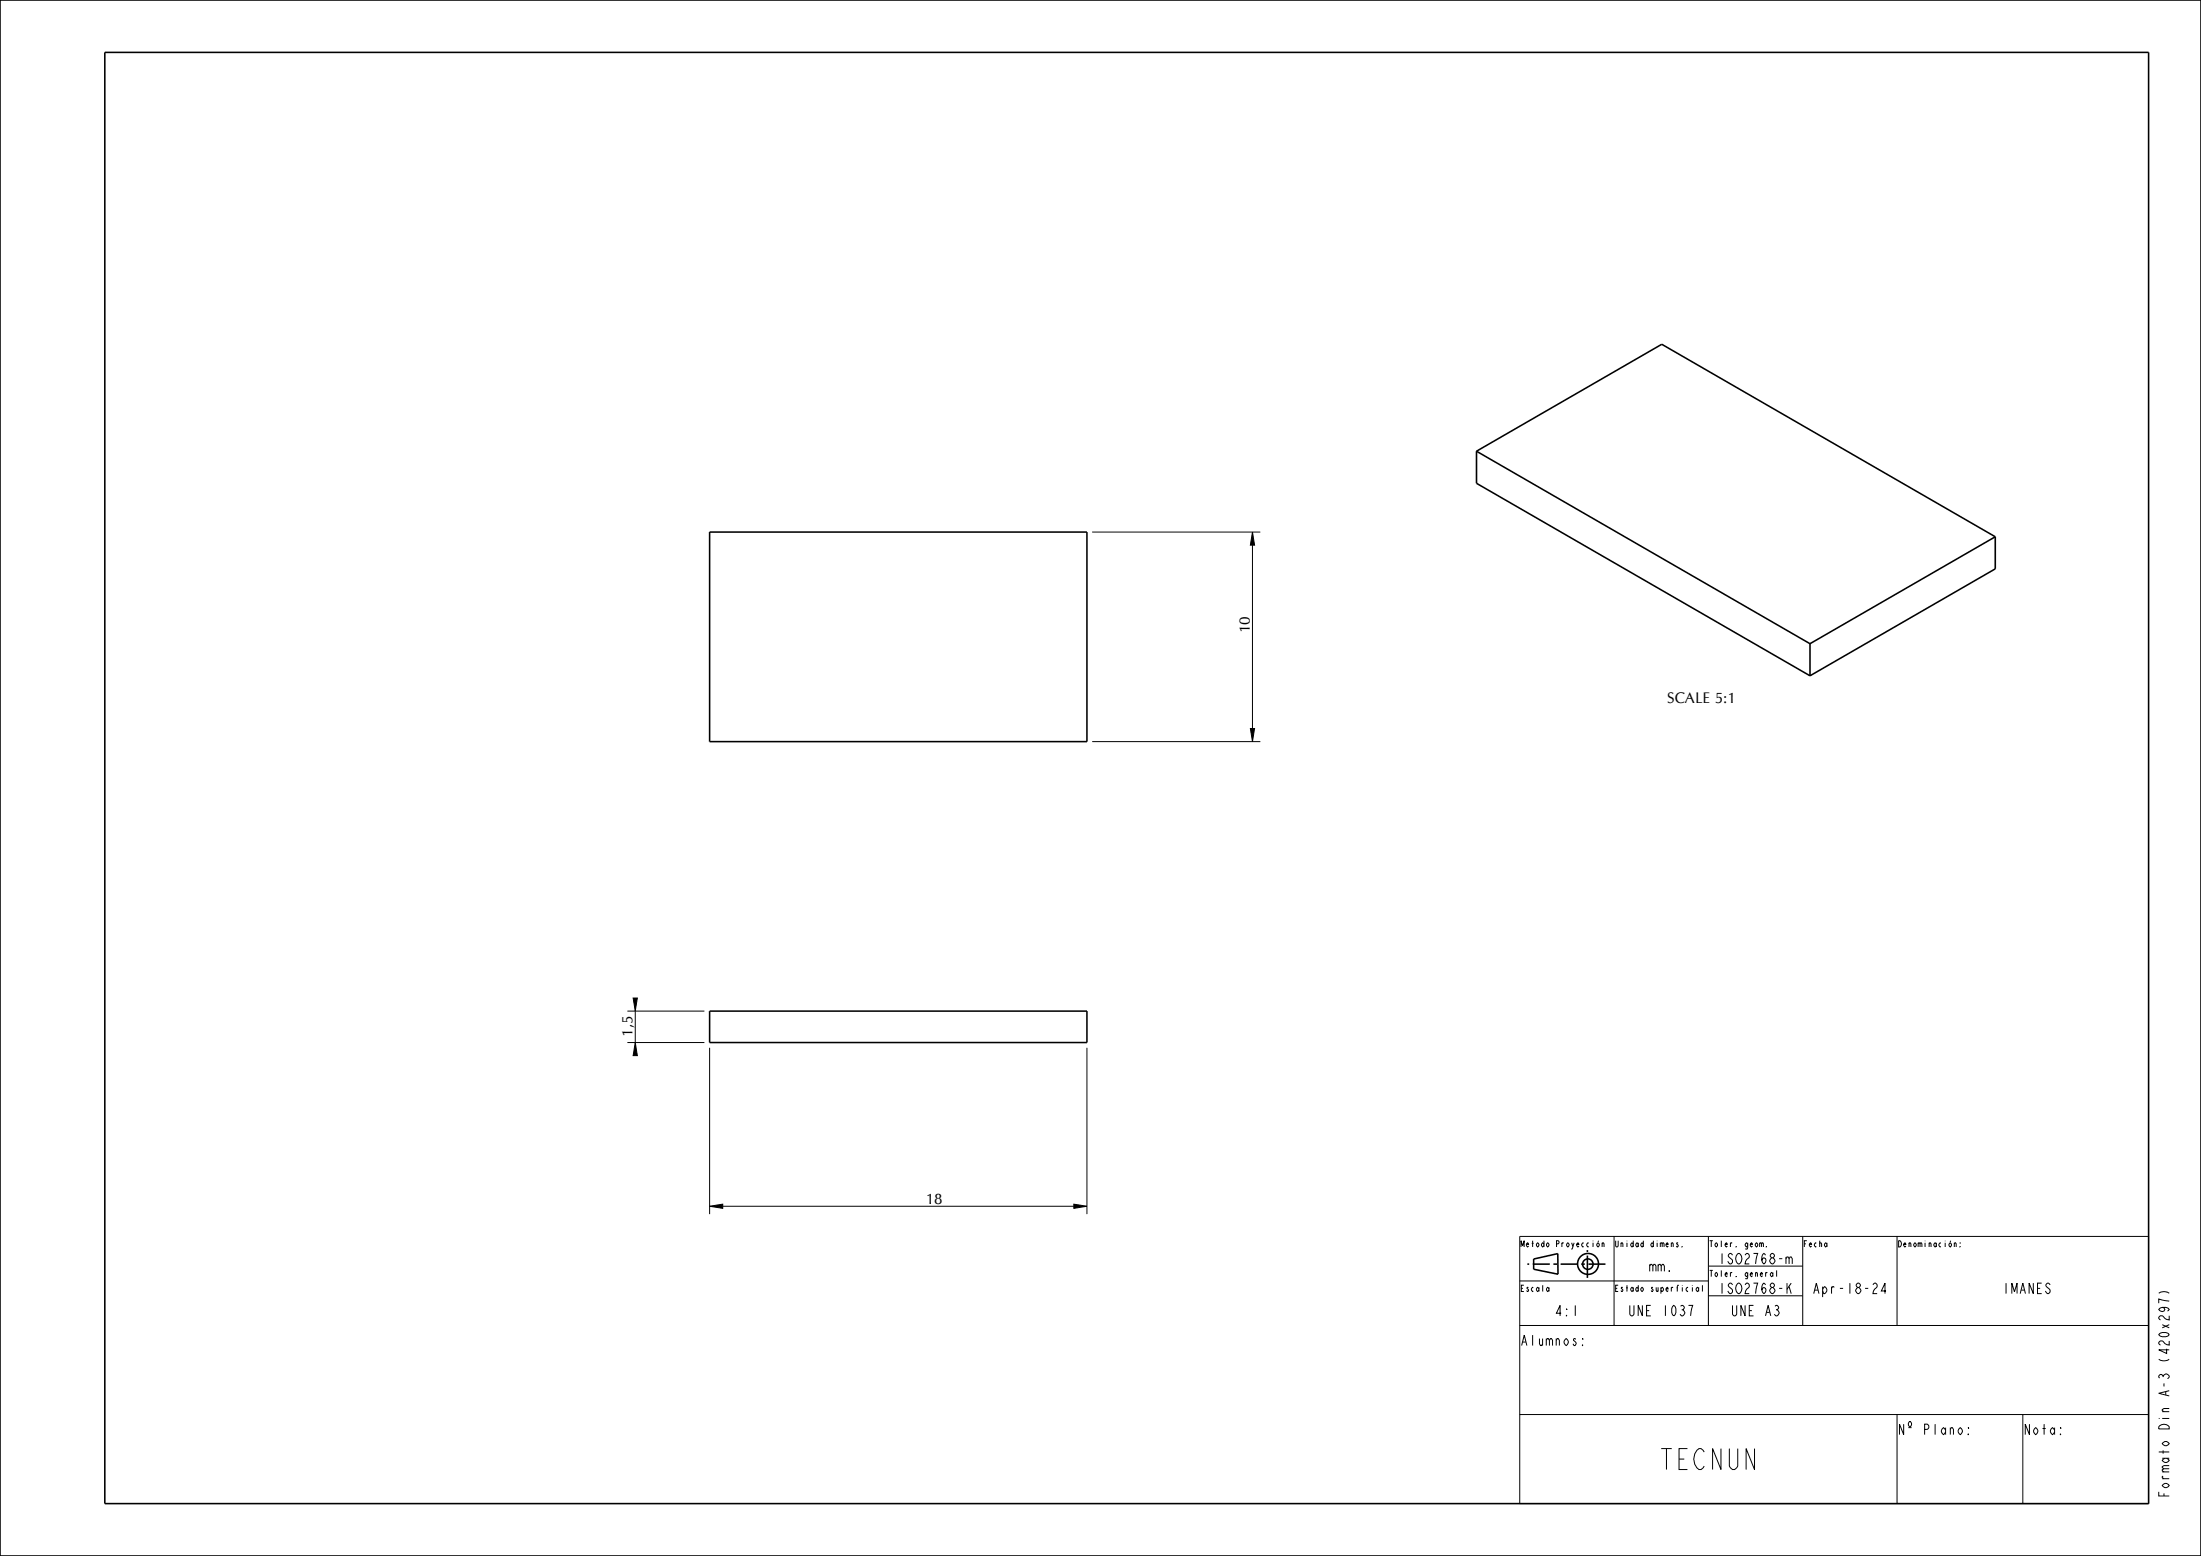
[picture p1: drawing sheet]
<svg xmlns="http://www.w3.org/2000/svg" width="420mm" height="297mm" viewBox="0 0 420 297" stroke-linecap="round" stroke-linejoin="round" font-family="sans-serif">
<g fill="none" stroke="#000" stroke-width=".19">
<path d="M208.4 101.6h32.1M239 101.6l.4 2.5h-.8zM239 104.1v35M238.6 139.1h.8l-.4 2.5zM208.4 141.6h32.1M119.7 199h14.7M119.7 193h14.7M120.8 190.5h.8l-.4 2.5zM121.2 199l.4 2.5h-.8zM121.2 193v6M135.4 200v31.7M207.4 200v31.7"/>
<path d="M135.4 230.2l2.5-.4v.8zM137.9 230.2h67M204.9 229.8l2.5 .4-2.5 .4zM290 236h120v51h-120zM308 236v17M326 236v17M344 236v17M362 236v17M290 253h120M290 244.5h36M326 247.3h18M326 241.7h18"/>
<path d="M411.9 246.8a1.78 1.78 0 0 1 2 0M290 270h120M362 270v17M386 270v17"/>
</g>
<g fill="none" stroke="#000" stroke-width=".3">
<path d="M0 0h420v297h-420zM20 10h390v277h-390zM281.7 86.1v6.2l63.7 36.7M281.7 86.1l35.4-20.4 63.6 36.8M281.7 86.1l63.7 36.8M135.4 101.6h72v40h-72zM380.7 102.5l-35.3 20.4M380.7 102.5v6.1l-35.3 20.4M345.4 122.9v6.1M135.4 193h72v6h-72zM302.9 238.6v.4M302.9 239.7v4.2"/>
<path d="M291.8 241.3h-.3M292.7 240.3l4.6-1v3.9l-4.6-.9zM295.7 241.3h-3.2M297.1 241.3h-.7M301.1 241.3h-3.3M302.4 241.3h-.7M306.4 241.3h-3.3"/>
<circle cx="303" cy="241.3" r="1"/>
<circle cx="303" cy="241.2" r="2"/>
</g>
<path d="M239 101.6l.4 2.5h-.8zM238.6 139.1h.8l-.4 2.5zM121.2 199l.4 2.5h-.8zM120.8 190.5h.8l-.4 2.5zM135.4 230.2l2.5-.4v.8zM204.9 229.8l2.5 .4-2.5 .4z" fill="#000"/>
<text font-size="5.2" x="316.6" y="280.5">TECNUN</text>
<g font-size="2.9">
<text x="238.5" y="120.9" transform="rotate(-90 238.5 120.9)">10</text>
<text x="318.1" y="134.1">SCALE 5:1</text>
<text x="120.7" y="197.9" transform="rotate(-90 120.7 197.9)">1,5</text>
<text x="176.6" y="229.7">18</text>
</g>
<g font-size="2.6">
<text x="314.7" y="242.7">mm.</text>
<text x="328" y="241.3">ISO2768-m</text>
<text x="296.7" y="251.2">4:1</text>
<text x="310.8" y="251.2">UNE 1037</text>
<text x="328" y="246.9">ISO2768-K</text>
<text x="330.3" y="251.2">UNE A3</text>
<text x="346" y="246.9">Apr-18-24</text>
<text x="382.1" y="246.9">IMANES</text>
<text x="290.1" y="256.8">Alumnos:</text>
<text x="362.1" y="273.8">Nº Plano:</text>
<text x="386.1" y="273.8">Nota:</text>
<text x="413.9" y="285.9" transform="rotate(-90 413.9 285.9)">Formato Din A-3 (420x297)</text>
</g>
<g font-size="1.6">
<text x="290.1" y="238">Metodo Proyección</text>
<text x="308.1" y="238">Unidad dimens.</text>
<text x="326.1" y="238">Toler. geom.</text>
<text x="344.1" y="238">Fecha</text>
<text x="362.1" y="238">Denominación:</text>
<text x="326.1" y="243.7">Toler. general</text>
<text x="290.1" y="246.5">Escala</text>
<text x="308.1" y="246.5">Estado superficial</text>
</g>
</svg>
